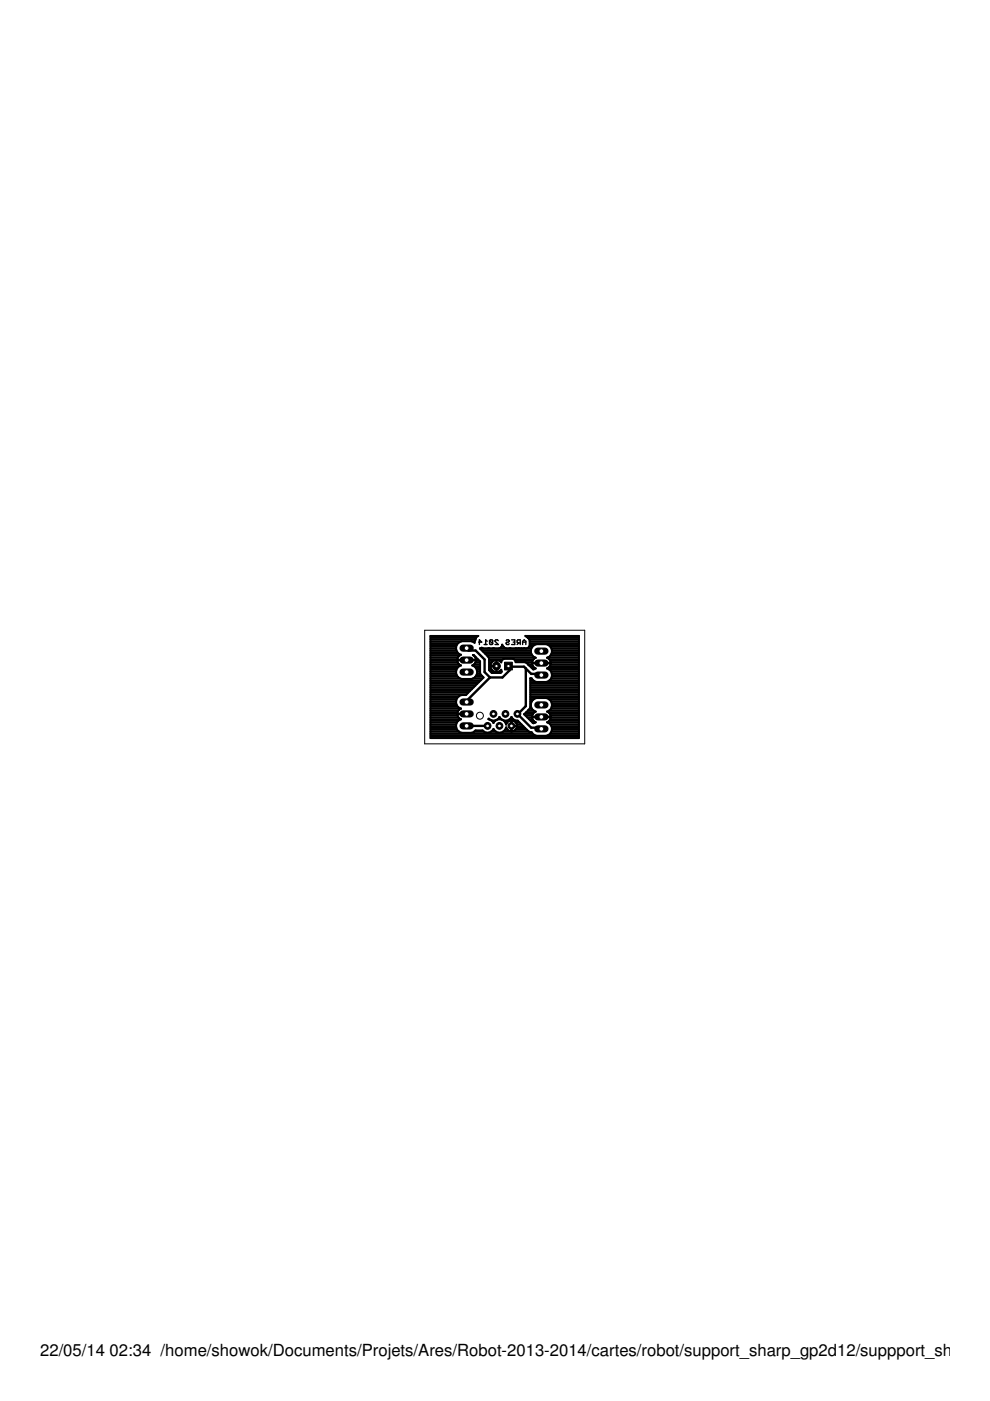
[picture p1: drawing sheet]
<svg xmlns="http://www.w3.org/2000/svg" width="210mm" height="297mm" viewBox="0 0 210 297" stroke-linecap="round" stroke-linejoin="round" font-family="sans-serif">
<g fill="none" stroke="#000" stroke-width=".3">
<path d="M101.5 136.1h.6l-.5-.4v1M102.6 136.7h.7M103.3 136l-.3-.3v1M103.8 135.8l.2-.1h.3l.2 .1v.7M103.8 135.8v.7l.2 .2h.3l.2-.2M103.8 135.8l.7 .7M105.6 135.8l-.1-.1h-.4l-.1 .1 .6 .9h-.6M107.3 135.8l.2-.1 .5 .1-.2 .3-.5 .2 .2 .4 .5-.2M108.5 135.7h.6v1h-.6M108.8 136.1h.3M110 136.3l-.4 .4M110.3 136.3h-.5l-.2-.5 .2-.1h.5v1"/>
<path d="M110.8 136.7v-.7l.3-.3 .4 .3v.7M110.8 136.1h.7"/>
</g>
<g fill="none" stroke="#000" stroke-width=".42">
<path d="M91.3 137.5h5.4M91.3 135.3h9.6M91.3 139.8h5.7M91.3 139.4h5.8M91.3 139h6.1M91.3 138.6h6M91.3 138.3h5.6M91.3 137.9h5.5M91.3 137.1h5.4M91.3 136.8h5.6M91.3 136.4h5.8M91.3 136h6.4"/>
<path d="M91.3 135.6h9.5M91.3 134.9h10M96.7 137.1v.6l.2 .5M96.9 138.2l.8 .6a1.28 1.28 0 0 0-.8 1.1h2l-2 .1 .5 .9M100.1 136h.5M100.5 139h.1M100.8 139.4h.1M100.8 135.6l-.2 .7-.6-.3h-2.1l-1 .6-.2 .5M100.9 139.8h.4M100.9 135.2h.1M100.9 135.2l-.1 .4M101.8 137.5l.3-.2 .4 .2"/>
<path d="M102.1 137.9h10.5M102.5 138.3h10.1M102.9 138.6h9.8M103.3 139h9.6M103.5 137.5h.3M103.6 139.4h9.8M103.7 139.8h3M104.5 137.5h.3M105.3 139.9v2.6M106.3 137.1l-.5 .4M106.3 137.1l.2-.4 .5 .7 .3 .1M106.3 137.1h.5"/>
<path d="M106.5 136.8h.1M108 137.5h.3M108.9 139.8h4.2M109.3 137.5h.2M109.8 137.5h.3M110.5 137.5h.1M111 137.5h.3M111.5 134.9h11.2M111.6 134.9l.3 .3M111.6 134.9h.1M111.6 134.9l-.2-.1h11.3v21.7h-31.4v-21.7h10.1l-.5 .4M111.9 135.2l.1 .1"/>
<path d="M111.9 135.2h.1M112 135.3l.3 .5-.1 1.3M112.2 137.1l-.6 .4M112.2 137.1h.7M112.2 135.6h10.5M112.3 136.8h1M112.3 136.4h10.4M112.3 136h10.4M112.7 137.5h-11l1.8 1.8 .2 .3v2.5l.6 .6h1.9l.2-.3-.1-.4a1.28 1.28 0 0 1-2 .1 1.28 1.28 0 0 1 .3-2M116.2 139.4h6.5M116.2 136.8h6.5M116.4 139.8h6.3"/>
<path d="M116.7 139h6M116.7 137.1h6M116.9 138.6h5.8M116.9 137.5h5.8M117 138.3h5.7M117 137.9h5.7M122.7 135.3h-10.7M91.3 152.5h6.3M91.3 148h5.6M91.3 144.6h10.2M91.3 156.2h31.4M91.3 155.9h22"/>
<path d="M91.3 155.5h21.6M91.3 155.1h6M91.3 154.7h5.6M91.3 154.3h5.5M91.3 154h5.4M91.3 153.6h5.4M91.3 153.2h5.6M91.3 152.8h5.9M91.3 152.1h5.9M91.3 151.7h5.7M91.3 151.4h7.6M91.3 151h5.7"/>
<path d="M91.3 150.6h5.9M91.3 149.9h5.8M91.3 149.5h5.6M91.3 149.1h5.4M91.3 148.7h5.4M91.3 148.4h5.5M91.3 147.6h6M91.3 147.2h7.6M91.3 146.9h8M91.3 146.5h8.4M91.3 146.1h8.8M91.3 145.7h9.1"/>
<path d="M91.3 145.4h9.5M91.3 145h9.9M91.3 144.3h10.6M91.3 143.9h6.4M91.3 143.5h5.8M91.3 143.1h5.5M91.3 142.7h5.4M91.3 142.4h5.4M91.3 142h5.5M91.3 141.6h5.7M91.3 141.2h6M91.3 140.9h6.1"/>
<path d="M91.3 140.5h5.8M91.3 140.1h5.7M96.7 153.6v.6l.2 .5M96.7 149.1l.2 .6 .8 .5h-6.4M96.9 148l-.2 1.1M96.9 154.7l.4 .5 .6 .2h2.1l.8-.5h1.5l.3 .2M97.3 141.2a1.5 1.5 0 0 0-.6 1.6 1.5 1.5 0 0 0 1.2 1.2h2.1a1.5 1.5 0 0 0 1.2-1.2 1.5 1.5 0 0 0-.7-1.6M97.4 140.9l.3 .2-.4 .1M97.7 150.2a1.26 1.26 0 0 0-.8 1.1h2l-2 .1a1.23 1.23 0 0 0 .8 1.1l-.8 .6-.2 .5M100.2 143.9h2.1M100.5 140.9l.4-.9-1.9-.1h1.9a1.2 1.2 0 0 0-.6-1h.1l1.4 1.3v2.5l.1 .3 .6 .6-3.7 3.8h-.9l-1 .6M100.5 140.9l-.4 .2 .4 .1"/>
<path d="M100.5 140.9h1.3M100.5 141.2h1.3M100.6 155.1h2M100.8 143.5h1.6M100.8 140.5h1M100.9 141.6h.9M100.9 140.1h.8M101 143.1h1M101.1 142h.7M101.2 142.7h.6M101.2 142.4h.6M102.2 143.3h.1"/>
<path d="M102.6 155.1l.5 .2h.6l.5-.2M103.7 152.5l.5 .2 .4 .6 .5-.6 .5-.2M103.7 142h.5M103.7 141.6h.4M103.7 141.2h.3M103.7 140.9h.3M103.7 140.5h.5M103.7 140.1h.9M103.7 152.5h-.1v-.1a1.37 1.37 0 0 0 2.3-.4 1.4 1.4 0 0 0 1.3 .8 1.4 1.4 0 0 0 1.2-.8 1.28 1.28 0 0 0 1.4 .8l2.3 2.3M104 142.4h.7M104 141.2h1.3M104.2 155.1h.9"/>
<path d="M104.3 152.8h.7M104.6 154.7l-.4 .4M104.6 154.7v-.2l.1 .2M104.6 154.7h.1M104.6 140.1l.6-.2 .7 .2M104.6 153.2h.1M104.7 154.7l.4 .4M105.1 155.1l.5 .2h.6l.5-.2M105.3 142.4h.1M105.3 142h.1M105.3 141.6h.1M105.3 141.2h.1"/>
<path d="M105.3 140.9h.1M105.3 140.5h.1M105.3 140.1h.1M105.5 152.5h.8M105.8 142.4h.6M105.9 152.1h.1M105.9 140.1l.4 .3a.67 .67 0 0 1 .5-.7h2a.67 .67 0 0 1 .5 .7h2l.6 .4M105.9 140.1h.4M106.2 152.5l.9 .6 .2 .5M106.7 155.1h5.4M106.8 152.8h1.1M107.1 154.7h.5"/>
<path d="M107.1 153.2h.4M107.3 154.3h.1M107.3 153.6a1.17 1.17 0 0 1 1.2-.9 1.17 1.17 0 0 1 1.1 .9M107.3 153.6h.1M107.4 154.3l-.1-.1-.2 .5-.4 .4M108.1 152.5h.7M108.4 152.1h.1M108.4 152.7v2.4M108.4 153.9h1.2M108.4 154.7h.1M108.4 154.3h.1M108.4 154h.1"/>
<path d="M108.4 153.6h.1M108.4 153.2h.1M108.4 152.8h.1M108.9 152.8h.9M109.3 154.7h2.4M109.3 140.1h3.6M109.4 153.2h.8M109.5 154.3h1.8M109.6 153.6a1.17 1.17 0 0 1-.8 1.4 1.17 1.17 0 0 1-1.4-.7M109.6 153.6h1M109.6 154h1.4M111.1 151.4l1.9 1.9 .6-.2-.5-.3-.3-.7"/>
<path d="M111.1 151.4h.1M111.2 151.4h1.8M111.4 151.7h1.4M111.5 140.5h1.3M111.6 151h1.8M111.8 152.1h1M111.9 140.8l.1 .1M111.9 140.8h.1M112 150.6h1.1M112 140.9h.8M112 140.9l1 1 .6-.2-.2-.1M112 140.9h.1"/>
<path d="M112.2 152.5h.7M112.3 141.2h.1M112.3 150.2h.5M112.4 141.2h.6M112.4 148h10.3M112.4 143.8v6.1l-.1 .4-1.2 1.1M112.4 143.8h.1M112.4 143.8h.3l.5 .6 .5 .2M112.4 144.6h10.3M112.4 149.9h.2M112.4 149.5h.2M112.4 149.1h.2"/>
<path d="M112.4 148.7h.4M112.4 148.4h.7M112.4 147.6h10.3M112.4 147.2h10.3M112.4 146.9h10.3M112.4 146.5h10.3M112.4 146.1h10.3M112.4 145.7h10.3M112.4 145.4h10.3M112.4 145h10.3M112.4 144.3h.7M112.4 143.9h.4"/>
<path d="M112.5 152.8h.7M112.7 141.6h.7M112.8 140.5h1.9l-1.9 .1v.3M112.8 151.7v.3l1.9 .1h-1.9M112.8 140.9l.6 .7M112.9 140.1l.7-.7a1.47 1.47 0 0 1-1.1-1.4 1.47 1.47 0 0 1 1.2-1.4h2.1a1.47 1.47 0 0 1 1.2 1.4 1.47 1.47 0 0 1-1 1.4l.7 .7M112.9 140.1l-.1 .4M112.9 153.2h.5M113 151.4l-.2 .3M113.4 151l-.4 .4M113.7 148a1.49 1.49 0 0 0-1.2 1.4 1.49 1.49 0 0 0 1.1 1.5l-.2 .1M115.8 148a1.49 1.49 0 0 1 1.2 1.4 1.49 1.49 0 0 1-1 1.5l.2 .1"/>
<path d="M116.2 141.6l-.2 .1a1.47 1.47 0 0 1 1 1.5 1.47 1.47 0 0 1-1.2 1.4M116.2 151l.4 .4M116.2 153.2h6.5M116.2 141.6h6.5M116.2 151h6.5M116.2 155.9h6.5M116.4 152.8h6.3M116.5 150.6h6.2M116.5 142h6.2M116.5 148.4h6.2M116.5 144.3h6.2M116.6 141.2h6.1"/>
<path d="M116.6 151.4l.1 .3M116.6 151.4h6.1M116.7 152.5h6M116.7 140.1l.1 .4M116.7 153.6h6M116.7 140.1h6M116.7 155.5h6M116.7 151.7l.1 .3-2 .1h2M116.7 140.9l-.5 .7M116.7 151.7h6M116.7 140.9h6M116.8 152.1l-.3 .7-.5 .3a1.47 1.47 0 0 1 1 1.5 1.47 1.47 0 0 1-1.2 1.4h-2.1l-.5-.2-.5-.6-.6-.1"/>
<path d="M116.8 140.5h-2l2 .1-.1 .3M116.8 152.1h5.9M116.8 140.5h5.9M116.8 150.2h5.9M116.8 148.7h5.9M116.8 143.9h5.9M116.8 142.4h5.9M116.9 155.1h5.8M116.9 154h5.8M117 149.9h5.7M117 142.7h5.7M117 149.1h5.7"/>
<path d="M117 143.5h5.7M117 154.7h5.7M117 154.3h5.7M117 149.5h5.7M117 143.1h5.7"/>
</g>
<path d="M98.9 137.4l.4 .5h1.5l1.9 1.9v2.7l1.2 1.1M98.9 153.9h4.5M103.9 143.6l-5 5v.2M107.8 141.2l.3 .2M108.1 141.4v.7l-1.6 1.5h-2.6M108.1 141.4h3l1.5 1.5h1.9l.3 .2M111.5 141.7v8l-1.8 1.7 2.9 2.9h1.9l.3 .2" fill="none" stroke="#000" stroke-width=".51"/>
<circle cx="103.4" cy="153.9" r=".72" fill="#000" stroke="#000" stroke-width=".21"/>
<circle cx="103.4" cy="153.9" r=".4" fill="#fff" stroke="#000" stroke-width=".21"/>
<circle cx="104.6" cy="151.4" r=".72" fill="#000" stroke="#000" stroke-width=".21"/>
<circle cx="104.6" cy="151.4" r=".4" fill="#fff" stroke="#000" stroke-width=".21"/>
<circle cx="105.9" cy="153.9" r=".72" fill="#000" stroke="#000" stroke-width=".21"/>
<circle cx="105.9" cy="153.9" r=".4" fill="#fff" stroke="#000" stroke-width=".21"/>
<circle cx="107.2" cy="151.4" r=".72" fill="#000" stroke="#000" stroke-width=".21"/>
<circle cx="107.2" cy="151.4" r=".4" fill="#fff" stroke="#000" stroke-width=".21"/>
<circle cx="108.4" cy="153.9" r=".72" fill="#000" stroke="#000" stroke-width=".21"/>
<circle cx="108.4" cy="153.9" r=".4" fill="#fff" stroke="#000" stroke-width=".21"/>
<circle cx="109.7" cy="151.4" r=".72" fill="#000" stroke="#000" stroke-width=".21"/>
<circle cx="109.7" cy="151.4" r=".4" fill="#fff" stroke="#000" stroke-width=".21"/>
<path d="M114 149.5h1.5" fill="none" stroke="#000" stroke-width="1.5"/>
<circle cx="114.8" cy="149.5" r=".51" fill="#fff" stroke="#000" stroke-width=".21"/>
<path d="M114 152h1.5" fill="none" stroke="#000" stroke-width="1.5"/>
<circle cx="114.8" cy="152" r=".51" fill="#fff" stroke="#000" stroke-width=".21"/>
<path d="M114 154.5h1.5" fill="none" stroke="#000" stroke-width="1.5"/>
<circle cx="114.8" cy="154.5" r=".51" fill="#fff" stroke="#000" stroke-width=".21"/>
<path d="M114 138h1.5" fill="none" stroke="#000" stroke-width="1.5"/>
<circle cx="114.8" cy="138" r=".51" fill="#fff" stroke="#000" stroke-width=".21"/>
<path d="M114 140.6h1.5" fill="none" stroke="#000" stroke-width="1.5"/>
<circle cx="114.8" cy="140.6" r=".51" fill="#fff" stroke="#000" stroke-width=".21"/>
<path d="M114 143.1h1.5" fill="none" stroke="#000" stroke-width="1.5"/>
<circle cx="114.8" cy="143.1" r=".51" fill="#fff" stroke="#000" stroke-width=".21"/>
<path d="M98.2 153.9h1.5" fill="none" stroke="#000" stroke-width="1.5"/>
<circle cx="98.9" cy="153.9" r=".51" fill="#fff" stroke="#000" stroke-width=".21"/>
<path d="M98.2 151.4h1.5" fill="none" stroke="#000" stroke-width="1.5"/>
<circle cx="98.9" cy="151.4" r=".51" fill="#fff" stroke="#000" stroke-width=".21"/>
<path d="M98.2 148.8h1.5" fill="none" stroke="#000" stroke-width="1.5"/>
<circle cx="98.9" cy="148.8" r=".51" fill="#fff" stroke="#000" stroke-width=".21"/>
<path d="M98.2 142.5h1.5" fill="none" stroke="#000" stroke-width="1.5"/>
<circle cx="98.9" cy="142.5" r=".51" fill="#fff" stroke="#000" stroke-width=".21"/>
<path d="M98.2 140h1.5" fill="none" stroke="#000" stroke-width="1.5"/>
<circle cx="98.9" cy="140" r=".51" fill="#fff" stroke="#000" stroke-width=".21"/>
<path d="M98.2 137.4h1.5" fill="none" stroke="#000" stroke-width="1.5"/>
<circle cx="98.9" cy="137.4" r=".51" fill="#fff" stroke="#000" stroke-width=".21"/>
<circle cx="105.3" cy="141.2" r=".83" fill="#000" stroke="#000" stroke-width=".21"/>
<circle cx="105.3" cy="141.2" r=".36" fill="#fff" stroke="#000" stroke-width=".21"/>
<path d="M107 140.4h1.6v1.6h-1.6z" fill="#000" stroke="#000" stroke-width=".21"/>
<circle cx="107.8" cy="141.2" r=".36" fill="#fff" stroke="#000" stroke-width=".21"/>
<g fill="none" stroke="#000" stroke-width=".21">
<path d="M90 133.6h34v24.1h-34z"/>
<circle cx="101.7" cy="151.7" r=".74"/>
</g>
<g font-size="3.5">
<text x="8.5" y="287.5">22/05/14</text>
<text x="23.2" y="287.5">02:34 /home/showok/Documents/Projets/Ares/Robot-2013-2014/cartes/robot/support_sharp_gp2d12/suppport_sharp.br</text>
</g>
</svg>
